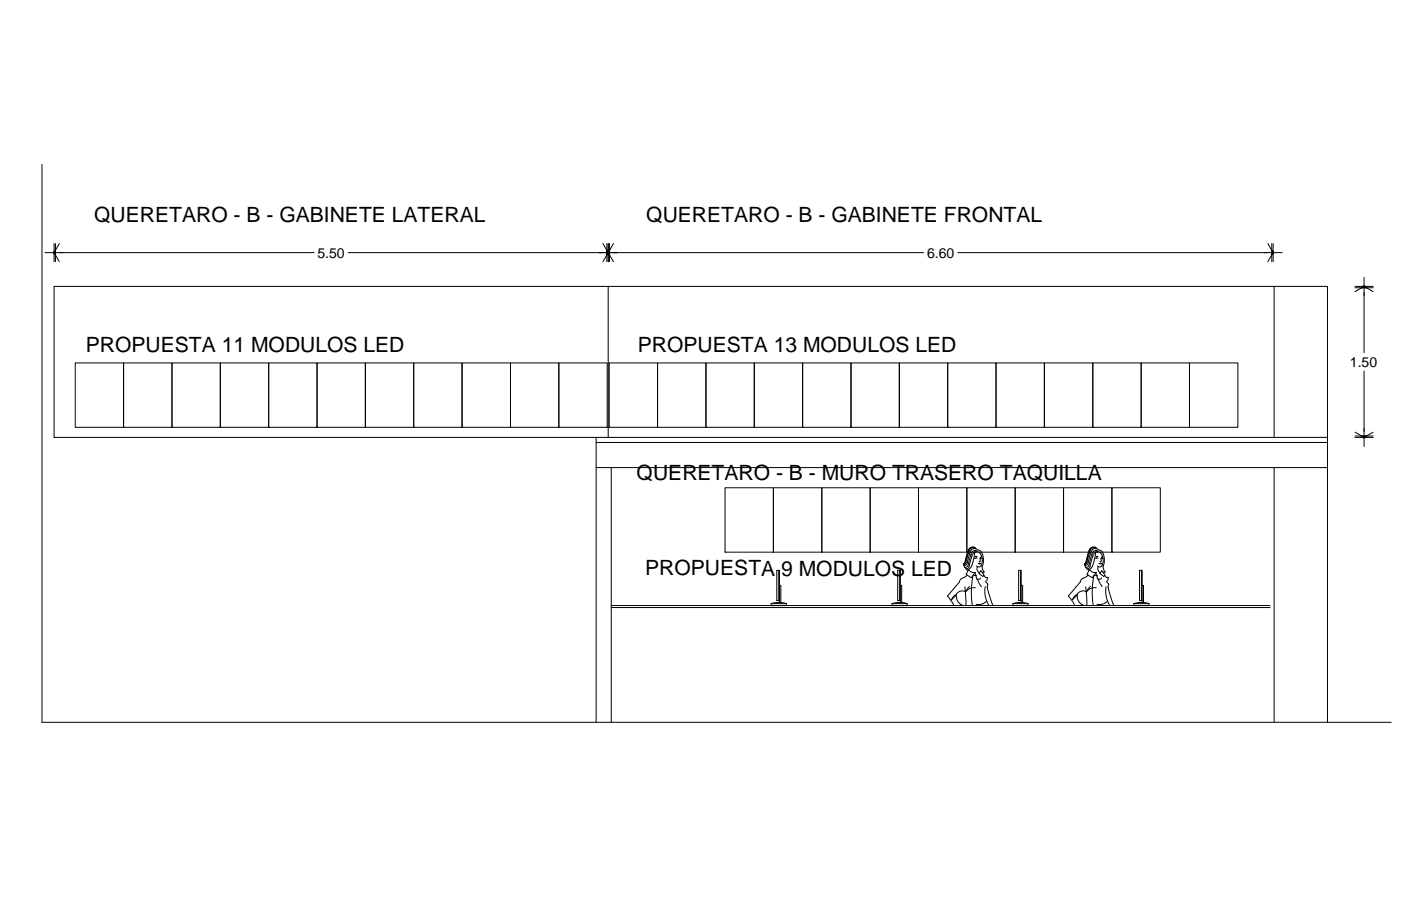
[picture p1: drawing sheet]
<svg xmlns="http://www.w3.org/2000/svg" width="864mm" height="559mm" viewBox="0 0 864 559" stroke-linecap="round" stroke-linejoin="round" font-family="sans-serif">
<!-- layer: muros -->
<path d="M26 101v345h832M367 270v176M367 273h451M818 270v176M367 288h451M377 288v158M785 288v158" fill="none" stroke="#000" stroke-width=".62"/>
<!-- layer: anuncio -->
<path d="M33 177h785v93h-785zM375 177v93M785 177v93" fill="none" stroke="#000" stroke-width=".62"/>
<!-- layer: mueble -->
<path d="M37 156h157M215 156h156M379 156h190M590 156h191M841 180v38M841 229v37M377 373h406M377 375h406" fill="none" stroke="#000" stroke-width=".62"/>
<!-- layer: 0 -->
<g fill="none" stroke="#000" stroke-width=".62">
<path d="M28 156h11M33 155l4 6M33 150v11M34 150v11M37 150l-4 6M369 156h12M372 150l6 11M374 150v11M375 150v11M376 150v11M378 150l-6 11M779 156h11"/>
<path d="M782 150l3 6M784 150v11M785 150v11M785 155l-3 6M835 177h11M840 176l6 4M841 171v11M841 176l-6 4M835 270h11M835 269h11M835 267l6 3M841 264v11"/>
<path d="M846 267l-6 3M601 338h-2l-2 1-2 7M601 338h-2l-2 1-2 8M601 338h-2l-2 2M602 339a4 4 0 0 0-4 5l-1 2a3 3 0 0 1-2 4M602 338h-2l-2 2-2 7M675 338h-2l-1 1-3 7a2.9 2.9 0 0 0 0 4 2.9 2.9 0 0 0 3 1l1-2 1-2M675 338h-1l-2 1-2 5a4 4 0 0 1-1 4M676 338h-3l-1 2M676 339a5 5 0 0 0-4 5l-1 4M676 338h-2l-1 2-2 7M595 346a2.9 2.9 0 0 0-1 4 2.9 2.9 0 0 0 3 1l2-2v-2"/>
<path d="M595 347l-1 1M596 347l-1 1-1 1M596 355l-2 1a3 3 0 0 0-3 3l-7 9 4 5M597 351l2 2h2l-2 3-3-2zM597 340l-1 4a4 4 0 0 1-2 4M600 355l-1 10v8M600 355h2M601 344h1M601 341l1-1a3 3 0 0 1 3 4 4 4 0 0 1-2 6l-1-1M601 341a2.4 2.4 0 0 1 2-2 2.4 2.4 0 0 1 2 3 10 10 0 0 1 0 8M601 341l-2 7M601 341l-2 1-1 4a5 5 0 0 1-2 5"/>
<path d="M601 343h1M601 354l1 4 3 4M602 344h-1M602 349a4 4 0 0 0 2 4v1M603 348h1M604 344h1M605 356a1.8 1.8 0 0 1-3 1M605 343l-1 1v2M605 349l2 4h-1M607 355l-2-3-2 2 3 2v-1l1 1h2l-1 2M607 358l2 3M667 357l-8 11 4 5"/>
<path d="M671 347l-1 1-1 1M671 355l-3 2M671 348v2h-2M672 351l1 2h3l-3 3-3-2 1-3M672 340l-1 4a4 4 0 0 1-2 4M672 349l-2 2M674 348l1-5a4 4 0 0 1 2-4 6 6 0 0 1 4 7l-1 4M674 355l-1 10 1 8M674 355h3M675 341l1-1a3 3 0 0 1 4 4 4 4 0 0 1-2 6l-2-1M675 344h1M675 341l-1 1-2 7"/>
<path d="M676 343h1M676 354l1 4 2 4M677 344h-1M677 349a4 4 0 0 0 1 4v1M678 348h1M678 347v1M678 347l1 1M679 344h1zM679 356a1.8 1.8 0 0 1-3 1M679 352l2 3-1 1-2-2zM680 343l-1 2v1h-1M680 349l1 4h-1"/>
<path d="M681 355l1 1h1v2M682 358l1 3M590 367l-2 1-1 2 3-3M595 362v11M598 362l-3 3a4 4 0 0 0-5 1 4 4 0 0 0 1 5l2 2h-1M601 363a6 6 0 0 0-6 2M607 362v5l3 6M608 371a7 7 0 0 1-6 2M609 361a6 6 0 0 0 1 5l2 7M664 367l-2 1-1 2 3-3M669 362l1 11M672 362l-2 3a4 4 0 0 0-6 1 4 4 0 0 0 1 5l3 2h-2"/>
<path d="M676 363a6 6 0 0 0-6 2M682 362v5l2 6M683 371a7 7 0 0 1-7 2M683 361a6 6 0 0 0 1 5l3 7"/>
</g>
<!-- layer: PLANTA -->
<g fill="none" stroke="#000" stroke-width=".62">
<path d="M480 352v18M555 352v18M629 352v18M704 352v18M475 372h10v1h-10zM480 370h-1v-18h1v20M480 361h1v11M485 372h-5h-5M550 372h9v1h-9zM555 370h-2v-18h2v20M555 361h1v11M559 372h-4h-5"/>
<path d="M624 372h10v1h-10zM630 370h-2v-18h2v20M630 361v11M634 372h-5h-5M699 372h9v1h-9zM704 370h-2v-18h2v20M704 361h1v11M708 372h-4h-5"/>
</g>
<!-- layer: MODULO LED -->
<g fill="none" stroke="#000" stroke-width=".62">
<path d="M46 224h30v40h-30zM76 224h30v40h-30zM106 224h30v40h-30zM136 224h30v40h-30zM166 224h29v40h-29zM195 224h30v40h-30zM225 224h30v40h-30zM255 224h30v40h-30zM285 224h30v40h-30zM315 224h29v40h-29zM344 224h30v40h-30zM376 224h29v40h-29z"/>
<path d="M405 224h30v40h-30zM435 224h30v40h-30zM465 224h30v40h-30zM495 224h30v40h-30zM525 224h29v40h-29zM554 224h30v40h-30zM584 224h30v40h-30zM614 224h30v40h-30zM644 224h30v40h-30zM674 224h29v40h-29zM703 224h30v40h-30zM733 224h30v40h-30z"/>
<path d="M447 301h30v40h-30zM477 301h30v40h-30zM507 301h29v40h-29zM536 301h30v40h-30zM566 301h30v40h-30zM596 301h30v40h-30zM626 301h30v40h-30zM656 301h29v40h-29zM685 301h30v40h-30z"/>
</g>
<!-- layer: 0 -->
<g fill="#000" stroke="#000" stroke-width=".62">
<path d="M34 154v3l-1-1zM33 156l1 1z"/>
<path d="M374 154l1 2-1 1zM374 154l1 2z"/>
<path d="M376 154v3l-1-1zM375 156l1 1z"/>
<path d="M784 154l1 2-1 1zM784 154l1 2z"/>
<path d="M839 177h2h1zM839 177h2z"/>
<path d="M839 269h3l-1 1zM841 270l1-1z"/>
</g>
<g font-size="13">
<text x="58" y="137">QUERETARO - B - GABINETE LATERAL</text>
<text x="398" y="137">QUERETARO - B - GABINETE FRONTAL</text>
<text x="53" y="217">PROPUESTA 11 MODULOS LED</text>
<text x="393" y="217">PROPUESTA 13 MODULOS LED</text>
<text x="392" y="296">QUERETARO - B - MURO TRASERO TAQUILLA</text>
<text x="398" y="355">PROPUESTA 9 MODULOS LED</text>
</g>
<g font-size="8.6">
<text x="196" y="159">5.50</text>
<text x="571" y="159">6.60</text>
<text x="832" y="226">1.50</text>
</g>
</svg>
